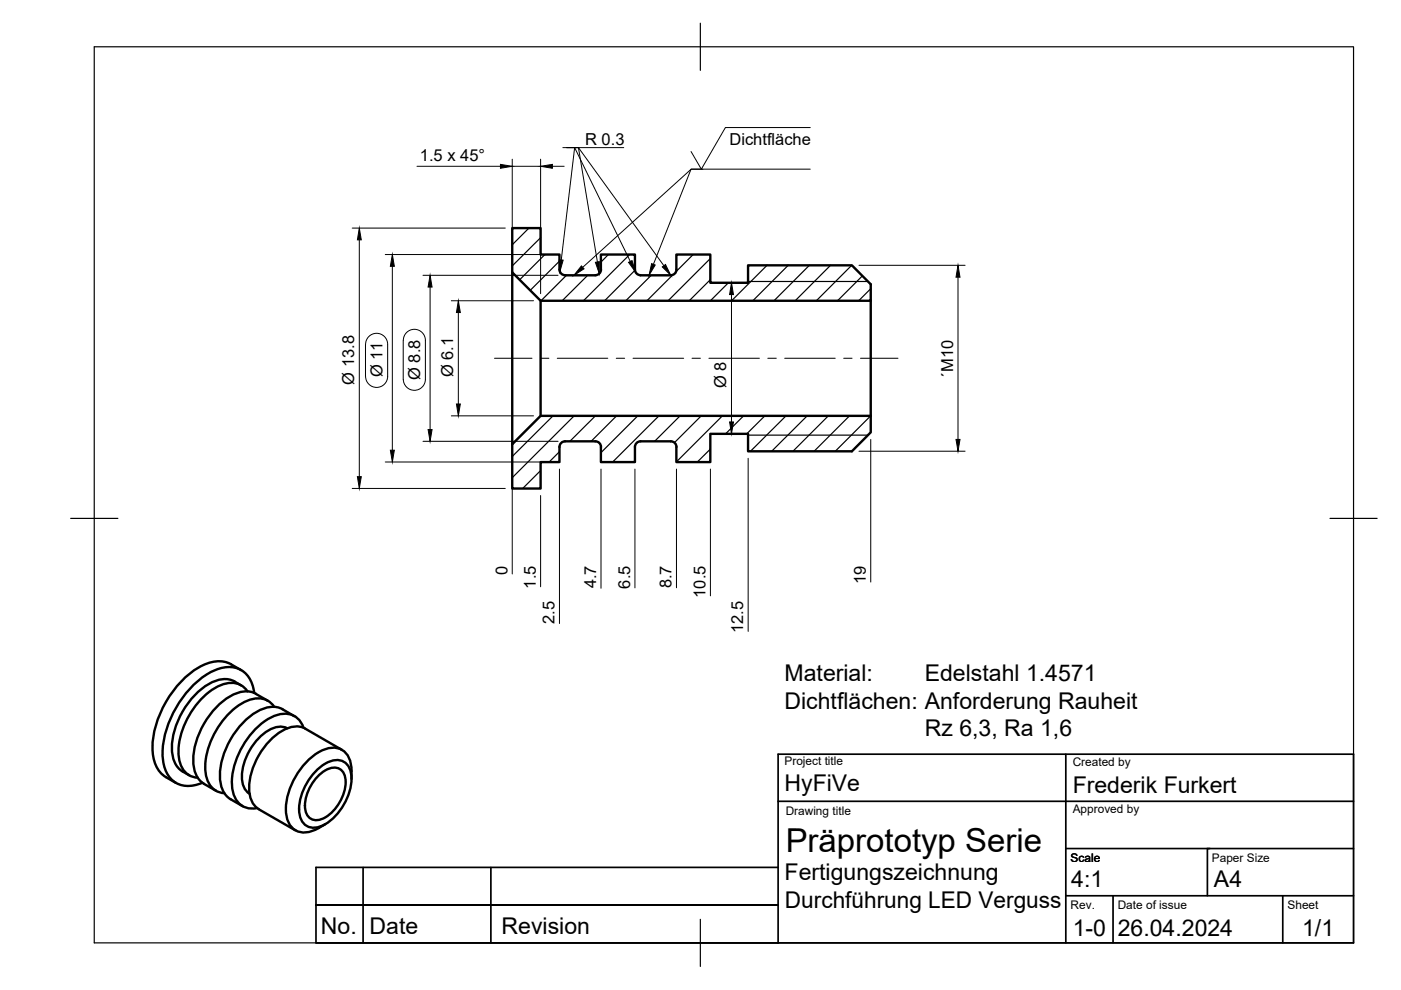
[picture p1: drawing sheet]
<svg xmlns="http://www.w3.org/2000/svg" width="297mm" height="210mm" viewBox="0 0 297 210" stroke-linecap="round" stroke-linejoin="round" font-family="sans-serif">
<!-- layer: Visible -->
<g fill="none" stroke="#000" stroke-width=".51">
<path d="M108.6 57.8v36.4M143.4 57.2a1.23 1.23 0 0 1-1.2 1.2l-6.4-.1a1.2 1.2 0 0 1-1.2-1.1v-3.2h-7.2v3.2a1.23 1.23 0 0 1-1.2 1.2l-6.4-.1a1.2 1.2 0 0 1-1.2-1.1v-3.2h-4v-5.6h-6v9.4l6 6h70v-3.5l-4-4h-22v3.7h-8v-6h-7.2v3.2M114.6 63.8v24.4M184.6 63.8v24.4M143.4 94.8a1.2 1.2 0 0 0-1.2-1.2h-6.4a1.2 1.2 0 0 0-1.2 1.2v3.2h-7.2v-3.2a1.2 1.2 0 0 0-1.2-1.2h-6.4a1.2 1.2 0 0 0-1.2 1.2v3.2h-4v5.6h-6v-9.4l6-6h70v3.5l-4 4h-22v-3.7h-8v6h-7.2v-3.2M51.1 142.1a7.1 7.1 0 0 0-5.8-1.8 15.4 15.4 0 0 0-9.3 7.2 18.6 18.6 0 0 0-3.4 13.3 6 6 0 0 0 2.6 4l2.1 1.2M51.1 145.3a5.5 5.5 0 0 0-6.9-.3 16.9 16.9 0 0 0-7.7 14.6 5.3 5.3 0 0 0 3.6 4.8M52.5 146.6a4.5 4.5 0 0 0-6.2-1.1 16.8 16.8 0 0 0-8.4 14.6 4.5 4.5 0 0 0 4 4.8M53.9 146.9a5.5 5.5 0 0 0-5.7-5.5 13.4 13.4 0 0 0-8.4 5.2 21.2 21.2 0 0 0-5.3 13.9 6.3 6.3 0 0 0 3.4 5.8 6.3 6.3 0 0 0 5-.3M54.3 147.1l2.5 1.5M54.3 147.1a5.5 5.5 0 0 0-5.5 .5 16.9 16.9 0 0 0-7.8 14.6 5.1 5.1 0 0 0 2.2 4l2.6 1.5M58.1 149.9a4.5 4.5 0 0 0-6.1-1.1 16.8 16.8 0 0 0-8.5 14.6 4.5 4.5 0 0 0 4.1 4.8"/>
<path d="M60.9 154.4a4.6 4.6 0 0 0-4.8 1 12.2 12.2 0 0 0-4.8 10.2 3.6 3.6 0 0 0 1.6 2.7M62.4 151.9l-2.5-1.5a5.5 5.5 0 0 0-5.5 .5 16.9 16.9 0 0 0-7.7 14.6 5.1 5.1 0 0 0 2.2 4M64.3 154.3a4.3 4.3 0 0 0-6.2-2.5 16.5 16.5 0 0 0-8.9 15.3 4.3 4.3 0 0 0 5.3 4.2M64.7 154.5l7.8 4.5M64.7 154.5a4.9 4.9 0 0 0-4.9 .5 15.1 15.1 0 0 0-6.9 13 4.6 4.6 0 0 0 2 3.5M48.9 169.5l2.5 1.4M54.8 171.6l7.8 4.5M67.4 163.1a5.6 5.6 0 0 1 4.9-1.9 3.6 3.6 0 0 1 2.2 3.9 11.9 11.9 0 0 1-6.4 10.1 3.1 3.1 0 0 1-4.6-2.7 11.9 11.9 0 0 1 3.9-9.4zM67.6 164.4a4.2 4.2 0 0 1 4.2-1.5 3.3 3.3 0 0 1 1.4 3.8 9.3 9.3 0 0 1-5 7 2.4 2.4 0 0 1-3.5-2 9 9 0 0 1 2.9-7.3zM74.5 163.5v1.6M74.5 163.5a4.5 4.5 0 0 0-3.1-4.9 7.2 7.2 0 0 0-5.7 2.2 15.1 15.1 0 0 0-5 11.9 3.9 3.9 0 0 0 5.8 3.4l2.5-1.4"/>
</g>
<!-- layer: Visible Narrow -->
<path d="M158.6 59.7h25.4M158.6 92.3h25.4" fill="none" stroke="#000" stroke-width=".25"/>
<!-- layer: TitleBlock -->
<path d="M226 159.9v40M165 169.9h122M226 179.9h30.5M287 179.9h-31v10M67 191.9h98h-98M77 183.9v16M104.1 183.9v16M165 183.9h-98v16h98v-40h122v40h-220M226 189.9h61M236 189.9v10M272 189.9v10" fill="none" stroke="#000" stroke-width=".36"/>
<!-- layer: Border -->
<path d="M20 9.9h267v190h-267zM148.5 4.9v10M15 109.9h10M282 109.9h10M148.5 194.9v10" fill="none" stroke="#000" stroke-width=".25"/>
<!-- layer: Hatching -->
<g fill="none" stroke="#000" stroke-width=".25">
<path d="M112.1 48.4l-3.5 3.5M114.6 50.4l-6 6M115.5 54l-5.3 5.3M118.6 55.4l-6.2 6.2M120.1 58.4l-5.4 5.4M124.6 58.4l-5.4 5.4M129 54l-1.6 1.6M133.5 54l-9.8 9.8M134.6 57.3l-6.4 6.5M138.1 58.4l-5.4 5.4M142.6 58.3l-5.4 5.5M147 54l-3.7 3.6"/>
<path d="M150.6 54.8l-9 9M150.6 59.3l-4.5 4.5M154.4 60l-3.8 3.8M162.6 56.3l-7.5 7.5M167.1 56.3l-7.5 7.5M171.6 56.3l-7.5 7.5M176.1 56.3l-7.5 7.5M180.6 56.3l-7.5 7.5M182.8 58.5l-5.2 5.3M184.6 61.2l-2.5 2.6M114.6 99.8l-3.8 3.8M117.2 88.2l-8.6 8.6"/>
<path d="M118.6 95.8l-2.2 2.2M121.7 88.2l-13.1 13.1M126.2 88.2l-5.4 5.4M130.7 88.2l-5.4 5.4M134.6 97.7l-.2 .3M135.2 88.2l-7.8 7.8M139.7 88.2l-9.8 9.8M144.2 88.2l-5.4 5.4M148.7 88.2l-5.7 5.6M150.6 95.2l-2.8 2.8M153.2 88.2l-9.8 9.7M157.6 88.2l-3.7 3.8"/>
<path d="M162.2 88.2l-3.9 3.8M166.6 88.2l-7.5 7.5M171.1 88.2l-7.5 7.5M175.6 88.2l-7.5 7.5M180.1 88.2l-7.5 7.5M184.6 88.2l-7.5 7.5"/>
</g>
<!-- layer: FD_Dimensions -->
<g fill="none" stroke="#000" stroke-width=".21">
<path d="M88.4 35.3h17.7M108.6 33.8v22.5M108.6 35.3h6M114.6 33.8v28.5M117.1 35.3h2.5M74.7 48.4h32.4M76.2 50.9v50.2M81.7 54h35.4M83.2 56.5v39M89.7 58.4h28.6M108.6 59.3v62.4M155.9 60h.7"/>
<path d="M182.1 56.3h22.5M203.1 58.8v34.4M77.5 73v6.8a2.34 2.34 0 0 0 2.4 2.3 2.34 2.34 0 0 0 2.3-2.3v-6.8M77.5 73a2.34 2.34 0 0 1 2.4-2.3 2.34 2.34 0 0 1 2.3 2.3M85.5 72.2v8.2a2.34 2.34 0 0 0 2.4 2.4 2.34 2.34 0 0 0 2.3-2.4v-8.2M85.5 72.2a2.34 2.34 0 0 1 2.4-2.4 2.34 2.34 0 0 1 2.3 2.4M91.2 60.9v30.2M95.7 63.8h17.4M97.2 66.3v19.4M155.1 62.5v27M81.7 98h35.4M89.7 93.6h28.6"/>
<path d="M95.7 88.2h17.4M118.6 99.5v32.7M127.4 99.5v25.2M134.6 99.5v25.1M143.4 99.5v25.1M150.6 99.5v26.8M155.9 92h.7M158.6 97.2v36.7M182.1 95.7h22.5M184.6 93.2v30.2M74.7 103.6h32.4M114.6 105.1v19.3"/>
</g>
<g fill="#000" stroke="#000" stroke-width=".21">
<path d="M106.1 34.9l2.5 .4-2.5 .4zM114.6 35.3l2.5-.4v.8zM76.2 48.4l.4 2.5h-.8zM83.2 54l.4 2.5h-.8zM203.1 56.3l.4 2.5h-.8zM91.2 58.4l.4 2.5h-.8zM97.2 63.8l.4 2.5h-.8zM155.1 60l.4 2.5h-.8zM82.8 95.5h.8l-.4 2.5zM90.8 91.1h.8l-.4 2.5zM96.8 85.7h.8l-.4 2.5zM154.7 89.5h.8l-.4 2.5z"/>
<path d="M202.7 93.2h.8l-.4 2.5zM75.8 101.1h.8l-.4 2.5z"/>
</g>
<!-- layer: Smart Centers -->
<path d="M104.8 76h8M114.6 76h1.8M118.2 76h10.7M130.7 76h1.7M134.2 76h10.7M146.7 76h1.8M150.3 76h10.7M162.8 76h1.8M166.4 76h10.7M178.9 76h1.8M182.4 76h8" fill="none" stroke="#000" stroke-width=".21"/>
<!-- layer: Leaders -->
<path d="M118.6 55.1l.8 .1-.7 2.4zM123.3 56.4l.5 .6-2.1 1.4zM126.2 55.6l.9-.1v2.5zM133.3 55.6l.7-.3 .7 2.4zM140.4 56.6l.7-.5 1.1 2.3z" fill="#000" stroke="#000" stroke-width=".21"/>
<path d="M119.3 31.3h2.5l11.8 24.1M132.2 31.3h-10.4l-2.8 23.8M149 35.9h-2.5l-23 20.8M126.7 55.6l-4.1-24.3h-2.5h2.5l18.2 25" fill="none" stroke="#000" stroke-width=".21"/>
<!-- layer: Annotations -->
<path d="M171.8 35.9h-25.3l-8 20.1M171.8 27h-18l-5.1 8.9-2.2-3.8" fill="none" stroke="#000" stroke-width=".21"/>
<path d="M138.2 55.9l.7 .3-1.3 2.2z" fill="#000" stroke="#000" stroke-width=".21"/>
<text font-size="7" x="166.6" y="180.6">Präprototyp Serie</text>
<g font-size="4.9">
<text x="166.3" y="144.4">Material:</text>
<text x="196.1" y="144.4">Edelstahl 1.4571</text>
<text x="166.3" y="150.3">Dichtflächen: Anforderung Rauheit</text>
<text x="196.1" y="156.1">Rz 6,3, Ra 1,6</text>
<text x="166.3" y="167.8">HyFiVe</text>
<text x="227.4" y="168.1">Frederik Furkert</text>
<text x="166.3" y="186.6">Fertigungszeichnung</text>
<text x="227.1" y="188.1">4:1</text>
<text x="257.4" y="188.1">A4</text>
<text x="166.4" y="192.6">Durchführung LED Verguss</text>
<text x="68" y="198">No. Date</text>
<text x="106.4" y="198">Revision</text>
<text x="227.5" y="198.6">1-0</text>
<text x="237" y="198.4">26.04.2024</text>
<text x="276.1" y="198.6">1/1</text>
</g>
<g font-size="3.5">
<text x="89" y="34.2">1.5 x 45°</text>
<text x="124.1" y="30.8">R 0.3</text>
<text x="154.7" y="30.8">Dichtfläche</text>
<text x="75.1" y="81.6" transform="rotate(-90 75.1 81.6)">Ø 13.8</text>
<text x="81.1" y="80" transform="rotate(-90 81.1 80)">Ø 11</text>
<text x="89.1" y="80.6" transform="rotate(-90 89.1 80.6)">Ø 8.8</text>
<text x="96.1" y="80" transform="rotate(-90 96.1 80)">Ø 6.1</text>
<text x="154" y="82.4" transform="rotate(-90 154 82.4)">Ø 8</text>
<text x="202.1" y="80" transform="rotate(-90 202.1 80)">´M10</text>
<text x="107.6" y="121.8" transform="rotate(-90 107.6 121.8)">0</text>
<text x="113.6" y="124.8" transform="rotate(-90 113.6 124.8)">1.5</text>
<text x="126.4" y="124.8" transform="rotate(-90 126.4 124.8)">4.7</text>
<text x="133.6" y="124.8" transform="rotate(-90 133.6 124.8)">6.5</text>
<text x="142.4" y="124.8" transform="rotate(-90 142.4 124.8)">8.7</text>
<text x="183.6" y="123.8" transform="rotate(-90 183.6 123.8)">19</text>
<text x="149.6" y="126.7" transform="rotate(-90 149.6 126.7)">10.5</text>
<text x="117.6" y="132.3" transform="rotate(-90 117.6 132.3)">2.5</text>
<text x="157.6" y="134.3" transform="rotate(-90 157.6 134.3)">12.5</text>
</g>
<g font-size="2.5">
<text x="166.3" y="162.1">Project title</text>
<text x="227.4" y="162.4">Created by</text>
<text x="166.6" y="172.9">Drawing title</text>
<text x="227.4" y="172.5">Approved by</text>
<text x="227" y="182.7">Scale</text>
<text x="256.9" y="182.7">Paper Size</text>
<text x="227" y="192.7">Rev.</text>
<text x="237" y="192.7">Date of issue</text>
<text x="273" y="192.7">Sheet</text>
</g>
</svg>
